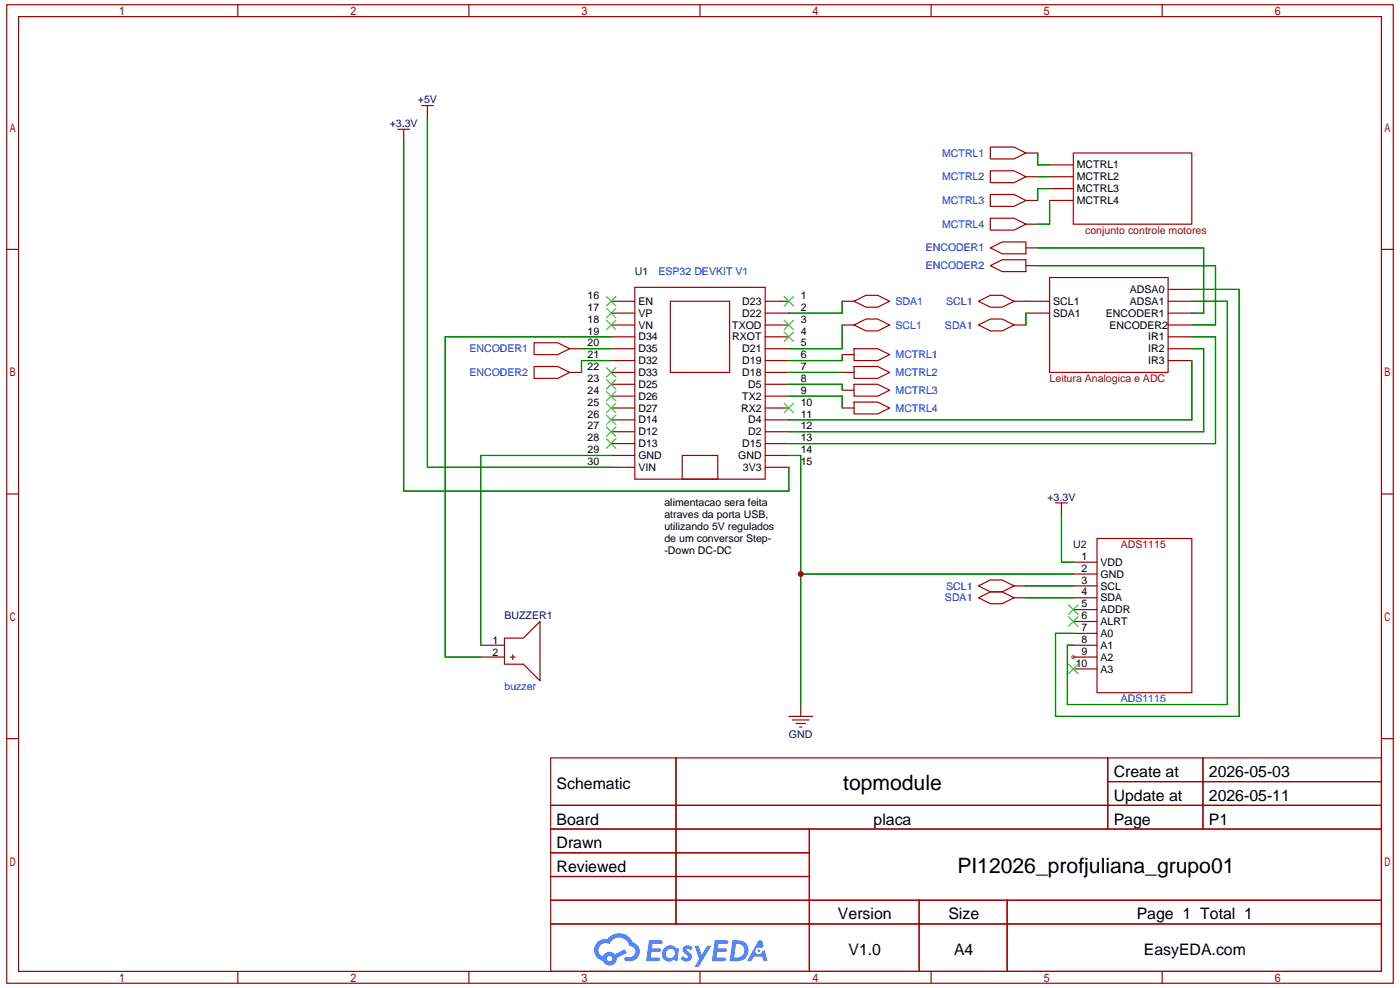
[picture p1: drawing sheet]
<svg xmlns="http://www.w3.org/2000/svg" width="297mm" height="210mm" viewBox="0 0 297 210" stroke-linecap="round" stroke-linejoin="round" font-family="sans-serif">
<circle cx="227.8" cy="139.4" r=".5" fill="#999"/>
<g fill="none" stroke="#a10000" stroke-width=".25">
<path d="M1.4 1h294.4v207.5h-294.4zM3.9 3.5h289.3v202.5h-289.3zM50.5 1v2.5M99.5 1v2.5M148.6 1v2.5M197.6 1v2.5M246.7 1v2.5M1.4 52.9h2.5M293.2 52.9h2.6M1.4 104.8h2.5M293.2 104.8h2.6M1.4 156.7h2.5"/>
<path d="M293.2 156.7h2.6M116.9 160.7h176.3v45.3h-176.3zM116.9 170.8h176.3M116.9 175.8h176.3M143.5 160.7v35.3M171.8 175.8v30.2M235.1 160.7v15.1M235.1 165.8h58.1M255.4 160.7v15.1M116.9 180.9h54.9M116.9 190.9h176.3M116.9 185.9h54.9"/>
<path d="M116.9 196h176.3M195.1 190.9v15.1M213.8 190.9v15.1M50.5 206v2.5M99.5 206v2.5M148.6 206v2.5M197.6 206v2.5M246.7 206v2.5"/>
</g>
<g fill="#5487ff">
<path d="M145.2 200.8a1.29 1.29 0 0 1 1.8 .2l-.4 .7a.54 .54 0 0 0-.9-.3l.1 .2a1.27 1.27 0 0 1 .8 2 1.52 1.52 0 0 1-2.2-.3l.6-.6 .7 .5a.31 .31 0 0 0 .4-.3 .31 .31 0 0 0-.3-.3 1.11 1.11 0 0 1-.6-1.8z"/>
<path d="M147.4 200.6h.9l.6 1.9 1.2-1.9h.9l-2.7 4.5h-.9l1-1.7z"/>
<path d="M137.8 199.4h1.6a1.3 1.3 0 0 1 1.2 .2 .39 .39 0 0 1-.3 .6h-1.8l-.1 .9h1.6a.39 .39 0 0 1 .4 .5 .39 .39 0 0 1-.5 .3h-1.6l-.2 1.2h1.4a.45 .45 0 0 1 .5 .1 .45 .45 0 0 1 .1 .5l-.4 .2h-2.6z"/>
<path d="M151.7 199.4h1.6a1.31 1.31 0 0 1 1.3 .2 .39 .39 0 0 1-.4 .6h-1.7l-.1 .9h1.6a.39 .39 0 0 1 .3 .5 .39 .39 0 0 1-.4 .3h-1.6l-.2 1.2h1.3a.45 .45 0 0 1 .5 .1 .45 .45 0 0 1 .2 .5l-.4 .2h-2.6z"/>
<path d="M161 199.4h.8l.3 1.4-.6 .3a.75 .75 0 0 0-1.1 .3 .75 .75 0 0 0 .5 1 .75 .75 0 0 0 .9-.6l.5-.3 .6 2.4h-.8l-.3-1h-1.8l-.5 1h-.9z"/>
<path d="M155.5 199.4l-.6 4.5h1.4a2.25 2.25 0 0 0 2.6-2.3 2.25 2.25 0 0 0-2.7-2.2zM156.2 200.2a1.49 1.49 0 0 1 1.8 1.5 1.49 1.49 0 0 1-1.9 1.4h-.3z"/>
<path d="M140.9 201.2a1.58 1.58 0 0 0-.2 2.1 1.58 1.58 0 0 0 2.1 .4l.2-.2 .8 .4 .3-2.5-.2-.3h-.4a1.58 1.58 0 0 0-2.6 .1zM141.6 201.6a.97 .97 0 0 1 1.6 .4 .97 .97 0 0 1-1 1.2 .93 .93 0 0 1-.9-.6 .93 .93 0 0 1 .3-1z"/>
<path d="M126.8 199.8a2.34 2.34 0 0 0 1.2 4 1.53 1.53 0 0 0 1.7 1 1.53 1.53 0 0 0 1.2-1.6l2.2-1.1-.5-.8-2.1 1.1a1.56 1.56 0 0 0-2.5 .4 1.48 1.48 0 0 1-.8-2 1.48 1.48 0 0 1 2.2-.5 2.21 2.21 0 0 1 2.3-1.4 2.21 2.21 0 0 1 1.9 1.8 1.15 1.15 0 0 1 1.3 1 1.15 1.15 0 0 1-1.1 1.3h-.7a.46 .46 0 0 0-.6 .3 .46 .46 0 0 0 .5 .6 2.15 2.15 0 0 0 2.5-1 2.15 2.15 0 0 0-.4-2.6l-.8-.4a3.2 3.2 0 0 0-5.4-.8l-1.1 .1zM128.8 203.3a.6 .6 0 0 1 1.2 0 .6 .6 0 0 1-1.2 0z"/>
<circle cx="161.1" cy="201.7" r=".28"/>
</g>
<g fill="none" stroke="#a10000" stroke-width=".25">
<path d="M84.4 27.4h2.6M85.7 27.4v2.5M89.5 22.4h2.5M90.7 22.4v2.5M210.2 31.2h5.1l2.5 1.3-2.5 1.2h-5.1zM210.2 36.2h5.1l2.5 1.3-2.5 1.2h-5.1zM217.8 37.5h2.5M217.8 32.5h2.5M222.8 35h5M222.8 37.5h5M222.8 40h5M227.8 32.5h25.2v15h-25.2z"/>
<path d="M210.2 41.3h5.1l2.5 1.2-2.5 1.3h-5.1zM210.2 46.3h5.1l2.5 1.2-2.5 1.3h-5.1zM210.2 52.6l2.5-1.3h5.1v2.5h-5.1zM210.2 56.3l2.5-1.2h5.1v2.5h-5.1zM217.8 42.5h2.5M217.8 47.5h2.5M217.8 52.6h2.5M217.8 56.3h2.5M222.8 58.9h25.2v20.1h-25.2zM222.8 42.5h5M113.4 72.7h5l2.5 1.3-2.5 1.2h-5zM113.4 77.7h5l2.5 1.3-2.5 1.2h-5z"/>
<path d="M120.9 74h2.5M120.9 79h2.5M129.7 63.9h5.1M129.7 66.4h5.1M129.7 68.9h5.1M129.7 71.4h5.1M129.7 74h5.1M129.7 76.5h5.1M129.7 79h5.1M134.8 60.9h27.6v40.7h-27.6zM142.3 63.9h12.6v15.1h-12.6zM162.4 63.9h5.1"/>
<path d="M162.4 66.4h5.1M162.4 68.9h5.1M162.4 71.4h5.1M162.4 74h5.1M162.4 76.5h5.1M162.4 79h5.1M178.8 63.9h2.5M178.8 68.9h2.5M178.8 79h2.5M178.8 75.2h2.5M181.3 74h5l2.5 1.2-2.5 1.3h-5zM181.3 77.7h5l2.5 1.3-2.5 1.2h-5z"/>
<path d="M181.3 63.9l2.5-1.3h2.5l2.5 1.3-2.5 1.3h-2.5zM181.3 68.9l2.5-1.2h2.5l2.5 1.2-2.5 1.3h-2.5zM207.7 63.9l2.5-1.3h2.5l2.6 1.3-2.6 1.3h-2.5zM207.7 68.9l2.5-1.2h2.5l2.6 1.2-2.6 1.3h-2.5zM215.3 63.9h7.5M215.3 68.9h2.5M217.8 66.4h5M248 63.9h5M248 66.4h5M248 68.9h5M248 71.4h5M248 74h5"/>
<path d="M248 76.5h5M248 61.4h5M129.7 81.5h5.1M129.7 84h5.1M129.7 86.5h5.1M129.7 89.1h5.1M129.7 91.6h5.1M129.7 94.1h5.1M129.7 96.6h5.1M129.7 99.1h5.1M144.8 96.6h7.6v5h-7.6zM162.4 81.5h5.1"/>
<path d="M162.4 84h5.1M162.4 86.5h5.1M162.4 89.1h5.1M162.4 91.6h5.1M162.4 94.1h5.1M162.4 96.6h5.1M162.4 99.1h5.1M178.8 86.5h2.5M178.8 82.8h2.5M181.3 81.5h5l2.5 1.3-2.5 1.2h-5zM181.3 85.3h5l2.5 1.2-2.5 1.3h-5zM224.1 106.7h2.5"/>
<path d="M225.3 106.7v2.5M227.8 119.2h5.1M232.9 114.2h20.1v32.7h-20.1zM102.1 136.8h5M102.1 139.4h5M107.1 135.3h4l3.5-3.5v12.6l-3.5-3.5h-4zM108.3 139.4h1M108.8 138.9v1M207.7 124.3l2.5-1.3h2.5l2.6 1.3-2.6 1.2h-2.5zM207.7 126.8l2.5-1.3h2.5l2.6 1.3-2.6 1.2h-2.5zM215.3 124.3h2.5M215.3 126.8h2.5"/>
<path d="M227.8 136.8h5.1M227.8 139.4h5.1M227.8 121.8h5.1M227.8 124.3h5.1M227.8 126.8h5.1M227.8 129.3h5.1M227.8 131.8h5.1M227.8 134.3h5.1M167.5 151.9h5M168.2 152.7h3.5M169 153.5h2M169.7 154.2h.5"/>
<path d="M170 149.4v2.5M227.8 141.9h5.1"/>
</g>
<g fill="none" stroke="#3c3" stroke-width=".25">
<path d="M128.7 62.9l2 2M128.7 65.4l2 2M128.7 67.9l2 2M128.7 78l2 2M130.7 62.9l-2 2M130.7 65.4l-2 2M130.7 67.9l-2 2M130.7 78l-2 2M166.5 62.9l2 2M166.5 67.9l2 2M166.5 70.4l2 2M168.5 62.9l-2 2"/>
<path d="M168.5 67.9l-2 2M168.5 70.4l-2 2M128.7 80.5l2 2M128.7 83l2 2M128.7 85.5l2 2M128.7 88l2 2.1M128.7 90.6l2 2M128.7 93.1l2 2M130.7 80.5l-2 2M130.7 83l-2 2M130.7 85.5l-2 2M130.7 88l-2 2.1"/>
<path d="M130.7 90.6l-2 2M130.7 93.1l-2 2M166.5 85.5l2 2M168.5 85.5l-2 2M226.8 128.3l2 2M226.8 130.8l2 2M228.8 128.3l-2 2M228.8 130.8l-2 2M226.8 140.9l2 2M228.8 140.9l-2 2"/>
</g>
<g fill="none" stroke="#008700" stroke-width=".25">
<path d="M85.7 29.9v74.2h81.8v-5M90.7 24.9v74.2h39M220.3 32.5v2.5h2.5M220.3 37.5h2.5M222.8 40h-2.5v2.5M220.3 52.6h35.2v13.8h-2.5M220.3 56.3h37.7v12.6h-5M222.8 42.5v5h-2.5M123.4 74h6.3M129.7 71.4h-35.2v68h7.6M129.7 76.5h-6.3v2.5M167.5 79h11.3"/>
<path d="M178.8 63.9v2.5h-11.3M178.8 68.9v5.1h-11.3M178.8 75.2v1.3h-11.3M217.8 63.9h.1M217.8 66.4v2.5M253 71.4h5v22.7h-90.5M253 74h2.5v17.6h-88M253 76.5v12.6h-85.5M253 63.9h7.5v85.5h-33.9v-12.6h1.2M253 61.4h10.1v90.5h-39v-17.6h3.7M129.7 96.6h-27.6v40.2M167.5 96.6h2.5v52.8"/>
<path d="M167.5 81.5h11.3v1.3M167.5 84h11.3v2.5M225.3 109.2v10h2.5M170 121.8h57.8M217.8 124.3h10M217.8 126.8h10"/>
</g>
<circle cx="170" cy="121.8" r=".63" fill="#c00"/>
<g font-size="4.5">
<text x="179" y="167.7">topmodule</text>
<text x="203.2" y="185.3">PI12026_profjuliana_grupo01</text>
</g>
<g font-size="3.4">
<text x="118.2" y="167.3">Schematic</text>
<text x="236.4" y="164.8">Create at</text>
<text x="256.6" y="164.8">2026-05-03</text>
<text x="236.4" y="169.9">Update at</text>
<text x="256.6" y="169.9">2026-05-11</text>
<text x="118.2" y="174.9">Board</text>
<text x="118.2" y="179.9">Drawn</text>
<text x="185.4" y="174.9">placa</text>
<text x="236.4" y="174.9">Page</text>
<text x="256.6" y="174.9">P1</text>
<text x="118.2" y="185">Reviewed</text>
<text x="177.9" y="195">Version</text>
<text x="201.3" y="195">Size</text>
<text x="241.3" y="195">Page 1 Total 1</text>
<text x="180.1" y="202.6">V1.0</text>
<text x="202.5" y="202.6">A4</text>
<text x="242.8" y="202.6">EasyEDA.com</text>
</g>
<g font-size="2.2" fill="#000080">
<text x="88.7" y="21.9">+5V</text>
<text x="82.7" y="26.9">+3.3V</text>
<text x="134.8" y="58.4">U1</text>
<text x="222.4" y="106.2">+3.3V</text>
<text x="227.8" y="116.2">U2</text>
<text x="107.1" y="131.3">BUZZER1</text>
<text x="167.5" y="156.5">GND</text>
</g>
<g font-size="2.2" fill="#00f">
<text x="200" y="33.2">MCTRL1</text>
<text x="200" y="38.2">MCTRL2</text>
<text x="200" y="43.3">MCTRL3</text>
<text x="196.5" y="53.3">ENCODER1</text>
<text x="200" y="48.3">MCTRL4</text>
<text x="139.8" y="58.4">ESP32 DEVKIT V1</text>
<text x="196.5" y="57.1">ENCODER2</text>
<text x="190.1" y="64.7">SDA1</text>
<text x="200.8" y="64.7">SCL1</text>
<text x="190.1" y="69.7">SCL1</text>
<text x="200.6" y="69.7">SDA1</text>
<text x="99.7" y="74.7">ENCODER1</text>
<text x="190.1" y="76">MCTRL1</text>
<text x="99.7" y="79.8">ENCODER2</text>
<text x="190.1" y="79.8">MCTRL2</text>
<text x="190.1" y="83.5">MCTRL3</text>
<text x="190.1" y="87.3">MCTRL4</text>
<text x="200.8" y="125">SCL1</text>
<text x="200.6" y="127.5">SDA1</text>
<text x="107.1" y="146.4">buzzer</text>
<text x="237.9" y="148.9">ADS1115</text>
</g>
<g font-size="2.2">
<text x="228.6" y="35.7">MCTRL1</text>
<text x="228.6" y="38.2">MCTRL2</text>
<text x="228.6" y="40.8">MCTRL3</text>
<text x="228.6" y="43.3">MCTRL4</text>
<text x="124.7" y="63.4">16</text>
<text x="124.7" y="65.9">17</text>
<text x="135.5" y="64.7">EN</text>
<text x="157.6" y="64.7">D23</text>
<text x="170" y="63.4">1</text>
<text x="170" y="65.9">2</text>
<text x="223.6" y="64.7">SCL1</text>
<text x="239.8" y="62.1">ADSA0</text>
<text x="239.8" y="64.7">ADSA1</text>
<text x="124.7" y="68.4">18</text>
<text x="124.7" y="70.9">19</text>
<text x="135.5" y="67.2">VP</text>
<text x="135.5" y="69.7">VN</text>
<text x="155.4" y="69.7">TXOD</text>
<text x="157.6" y="67.2">D22</text>
<text x="170" y="68.4">3</text>
<text x="170" y="70.9">4</text>
<text x="223.6" y="67.2">SDA1</text>
<text x="234.7" y="67.2">ENCODER1</text>
<text x="235.5" y="69.7">ENCODER2</text>
<text x="124.7" y="73.5">20</text>
<text x="124.7" y="76">21</text>
<text x="135.5" y="72.2">D34</text>
<text x="135.5" y="74.7">D35</text>
<text x="135.5" y="77.2">D32</text>
<text x="155.4" y="72.2">RXOT</text>
<text x="157.6" y="74.7">D21</text>
<text x="157.6" y="77.2">D19</text>
<text x="170" y="73.5">5</text>
<text x="170" y="76">6</text>
<text x="243.7" y="72.2">IR1</text>
<text x="243.7" y="74.7">IR2</text>
<text x="243.7" y="77.2">IR3</text>
<text x="124.7" y="78.5">22</text>
<text x="124.7" y="81">23</text>
<text x="124.7" y="83.5">24</text>
<text x="135.5" y="79.8">D33</text>
<text x="135.5" y="82.3">D25</text>
<text x="157.6" y="79.8">D18</text>
<text x="158.8" y="82.3">D5</text>
<text x="170" y="78.5">7</text>
<text x="170" y="81">8</text>
<text x="170" y="83.5">9</text>
<text x="124.7" y="86">25</text>
<text x="124.7" y="88.6">26</text>
<text x="135.5" y="84.8">D26</text>
<text x="135.5" y="87.3">D27</text>
<text x="135.5" y="89.8">D14</text>
<text x="157.3" y="87.3">RX2</text>
<text x="157.6" y="84.8">TX2</text>
<text x="158.8" y="89.8">D4</text>
<text x="170" y="86">10</text>
<text x="170" y="88.6">11</text>
<text x="124.7" y="91.1">27</text>
<text x="124.7" y="93.6">28</text>
<text x="135.5" y="92.3">D12</text>
<text x="135.5" y="94.8">D13</text>
<text x="157.6" y="94.8">D15</text>
<text x="158.8" y="92.3">D2</text>
<text x="170" y="91.1">12</text>
<text x="170" y="93.6">13</text>
<text x="124.7" y="96.1">29</text>
<text x="124.7" y="98.6">30</text>
<text x="135.5" y="97.4">GND</text>
<text x="135.5" y="99.9">VIN</text>
<text x="156.7" y="97.4">GND</text>
<text x="157.7" y="99.9">3V3</text>
<text x="170" y="96.1">14</text>
<text x="170" y="98.6">15</text>
<text x="141" y="107.4">alimentacao sera feita</text>
<text x="141" y="109.9">atraves da porta USB,</text>
<text x="141" y="112.5">utilizando 5V regulados</text>
<text x="141" y="115">de um conversor Step-</text>
<text x="141" y="117.5">-Down DC-DC</text>
<text x="229.6" y="118.7">1</text>
<text x="229.6" y="121.3">2</text>
<text x="229.6" y="123.8">3</text>
<text x="233.6" y="120">VDD</text>
<text x="233.6" y="122.5">GND</text>
<text x="233.6" y="125">SCL</text>
<text x="229.6" y="126.3">4</text>
<text x="229.6" y="128.8">5</text>
<text x="229.6" y="131.3">6</text>
<text x="233.6" y="127.5">SDA</text>
<text x="233.6" y="130.1">ADDR</text>
<text x="104.6" y="136.6">1</text>
<text x="229.6" y="133.8">7</text>
<text x="229.6" y="136.4">8</text>
<text x="233.6" y="132.6">ALRT</text>
<text x="233.6" y="135.1">A0</text>
<text x="233.6" y="137.6">A1</text>
<text x="104.6" y="139.1">2</text>
<text x="228.4" y="141.4">10</text>
<text x="229.6" y="138.9">9</text>
<text x="233.6" y="140.1">A2</text>
<text x="233.6" y="142.6">A3</text>
</g>
<g font-size="2.2" fill="#a00000">
<text x="230.3" y="49.6">conjunto controle motores</text>
<text x="222.8" y="81">Leitura Analogica e ADC</text>
<text x="237.9" y="116.2">ADS1115</text>
</g>
</svg>
